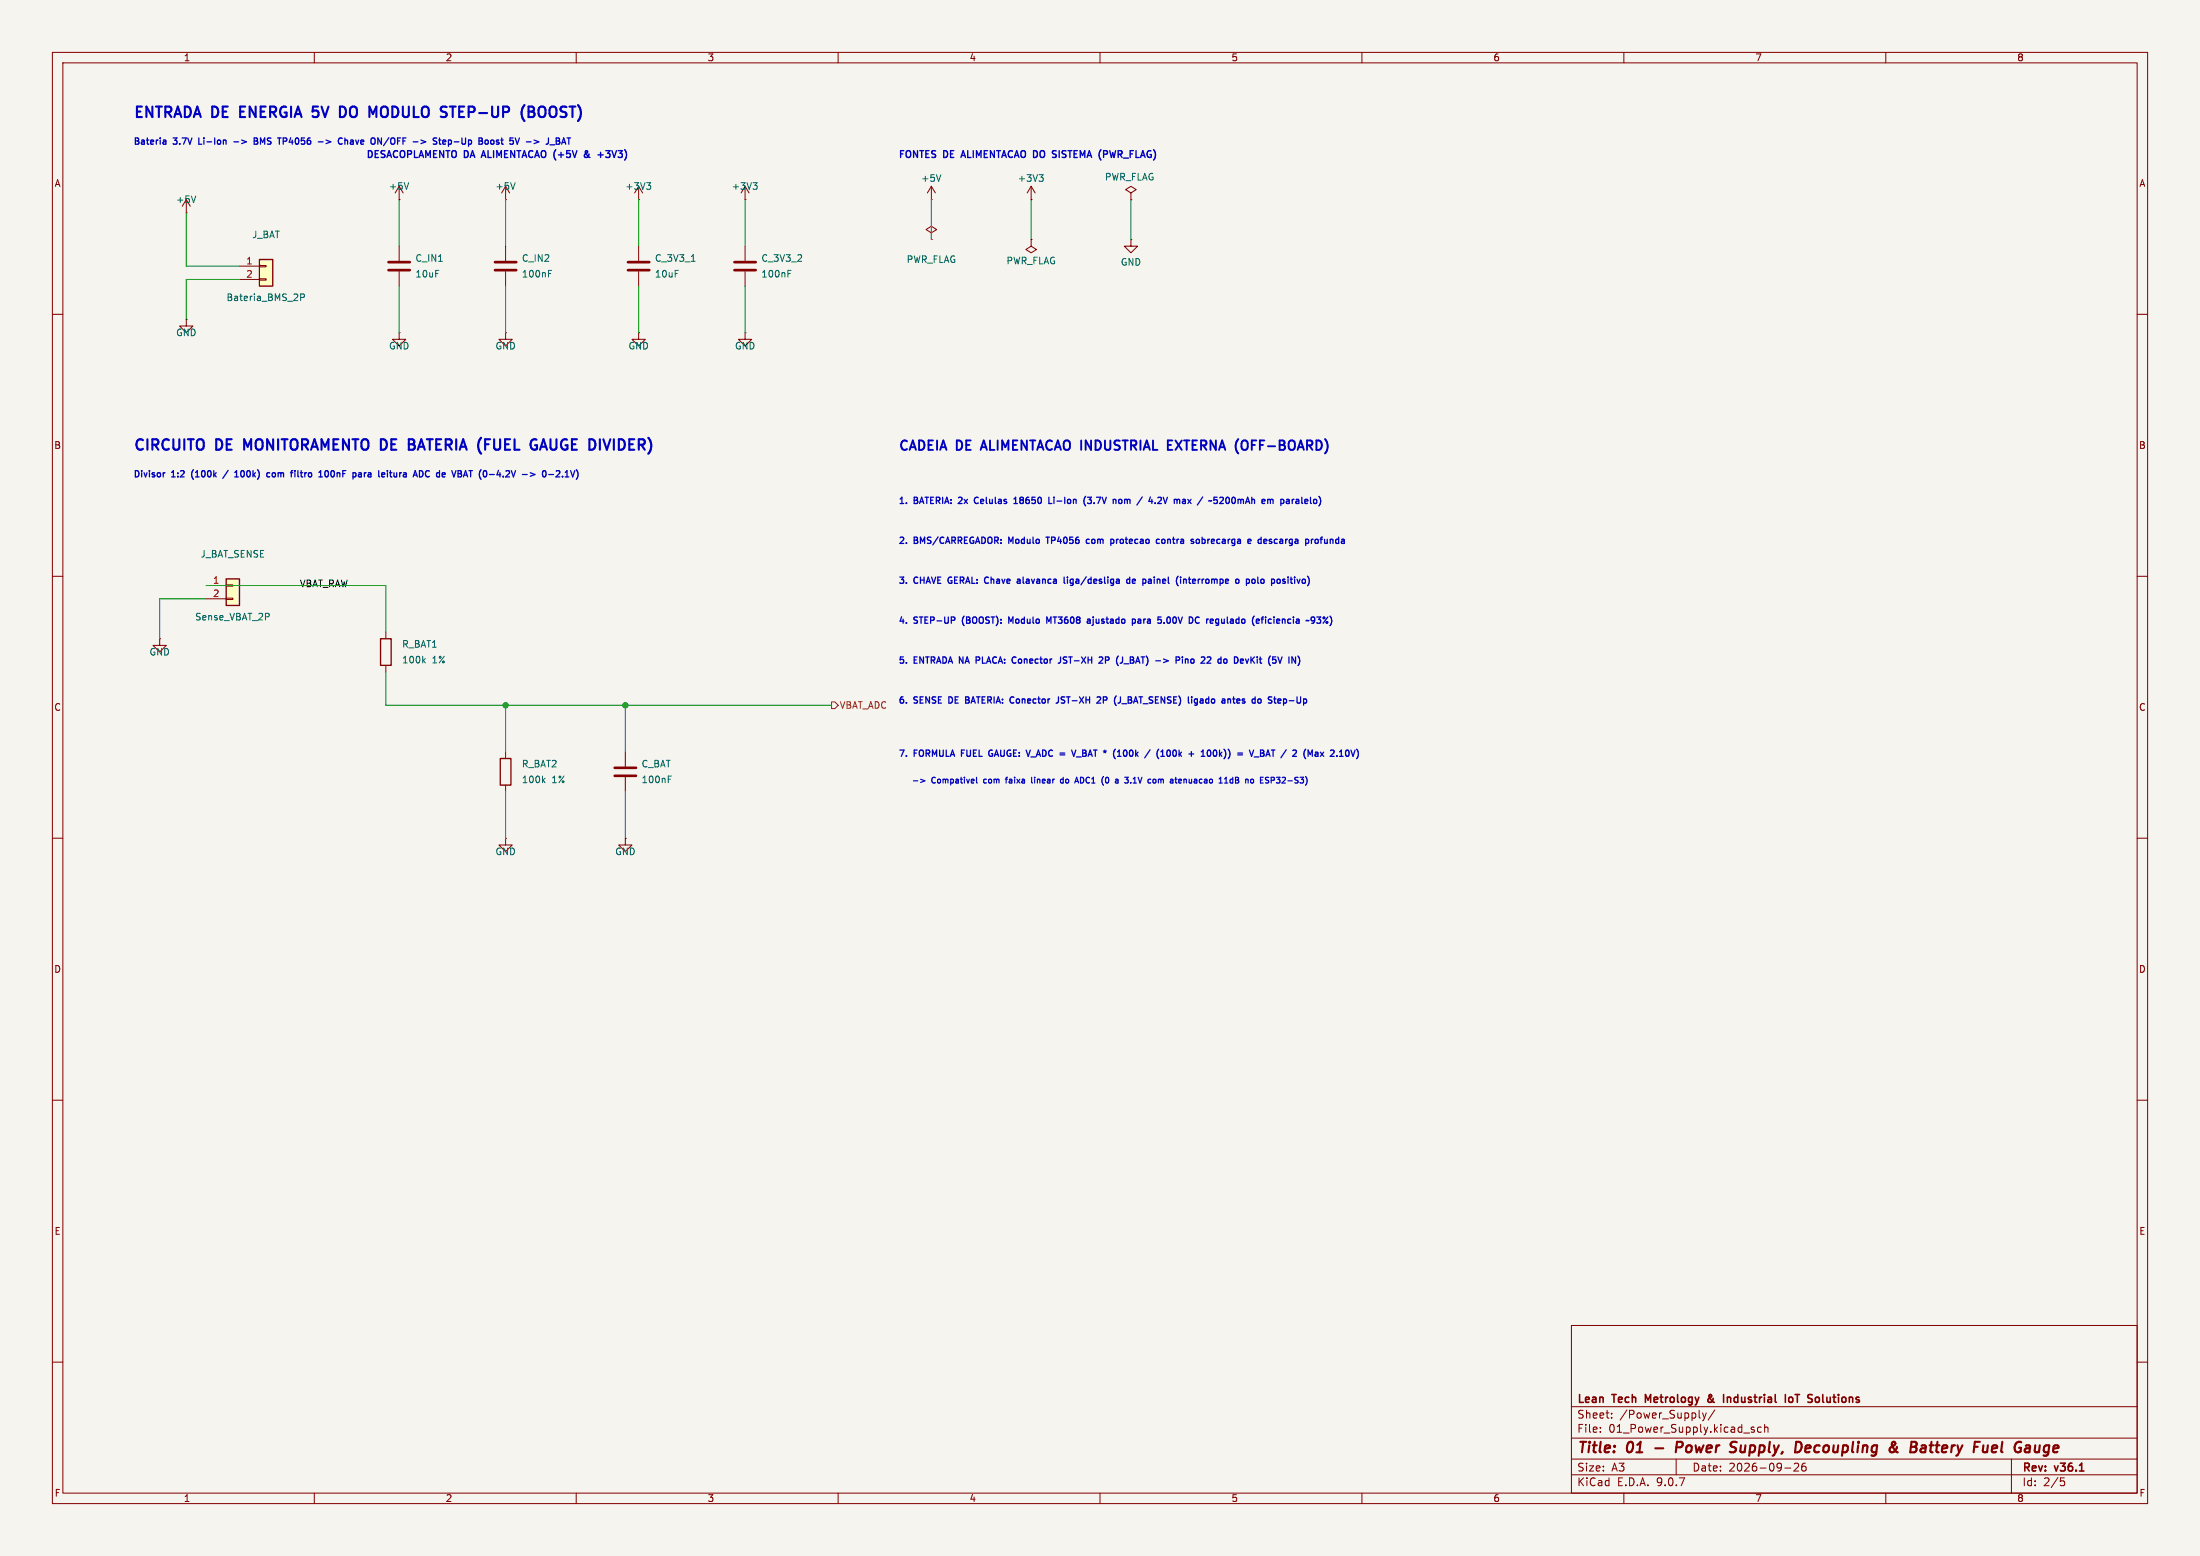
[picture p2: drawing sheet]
(kicad_sch
 (version 20250114)
 (generator "eeschema")
 (generator_version "9.0")
 (paper "A3")
 (title_block
  (title "01 - Power Supply, Decoupling & Battery Fuel Gauge")
  (date "2026-09-26")
  (rev "v36.1")
  (company "Lean Tech Metrology & Industrial IoT Solutions"))
 (lib_symbols
  (symbol "Connector_Generic:Conn_01x02"
   (pin_names
    (offset 1.016) (hide yes)) (exclude_from_sim no) (in_bom yes) (on_board yes)
   (property "Reference" "J" (at 0 2.54 0) (effects (font (size 1.27 1.27))))
   (property "Value" "Conn_01x02" (at 0 -5.08 0) (effects (font (size 1.27 1.27))))
   (property "Footprint" "" (at 0 0 0) (effects (font (size 1.27 1.27)) (hide yes)))
   (property "Datasheet" "~" (at 0 0 0) (effects (font (size 1.27 1.27)) (hide yes)))
   (property "Description" "Generic connector, single row, 01x02, script generated (kicad-library-utils/schlib/autogen/connector/)" (at 0 0 0) (effects (font (size 1.27 1.27)) (hide yes)))
   (symbol "Conn_01x02_1_1"
    (rectangle (start -1.27 1.27) (end 1.27 -3.81) (stroke (width 0.254) (type default)) (fill (type background)))
    (rectangle (start -1.27 0.127) (end 0 -0.127) (stroke (width 0.1524) (type default)) (fill (type none)))
    (rectangle (start -1.27 -2.413) (end 0 -2.667) (stroke (width 0.1524) (type default)) (fill (type none)))
    (pin passive line (at -5.08 0 0) (length 3.81) (name "Pin_1" (effects (font (size 1.27 1.27)))) (number "1" (effects (font (size 1.27 1.27)))))
    (pin passive line (at -5.08 -2.54 0) (length 3.81) (name "Pin_2" (effects (font (size 1.27 1.27)))) (number "2" (effects (font (size 1.27 1.27))))))
   (embedded_fonts no))
  (symbol "Device:C"
   (pin_numbers (hide yes))
   (pin_names
    (offset 0.254)) (exclude_from_sim no) (in_bom yes) (on_board yes)
   (property "Reference" "C" (at 0.635 2.54 0) (effects (font (size 1.27 1.27)) (justify left)))
   (property "Value" "C" (at 0.635 -2.54 0) (effects (font (size 1.27 1.27)) (justify left)))
   (property "Footprint" "" (at 0.9652 -3.81 0) (effects (font (size 1.27 1.27)) (hide yes)))
   (property "Datasheet" "~" (at 0 0 0) (effects (font (size 1.27 1.27)) (hide yes)))
   (property "Description" "Unpolarized capacitor" (at 0 0 0) (effects (font (size 1.27 1.27)) (hide yes)))
   (symbol "C_0_1"
    (polyline (pts (xy -2.032 0.762) (xy 2.032 0.762)) (stroke (width 0.508) (type default)) (fill (type none)))
    (polyline (pts (xy -2.032 -0.762) (xy 2.032 -0.762)) (stroke (width 0.508) (type default)) (fill (type none))))
   (symbol "C_1_1"
    (pin passive line (at 0 3.81 270) (length 2.794) (name "~" (effects (font (size 1.27 1.27)))) (number "1" (effects (font (size 1.27 1.27)))))
    (pin passive line (at 0 -3.81 90) (length 2.794) (name "~" (effects (font (size 1.27 1.27)))) (number "2" (effects (font (size 1.27 1.27))))))
   (embedded_fonts no))
  (symbol "Device:R"
   (pin_numbers (hide yes))
   (pin_names
    (offset 0)) (exclude_from_sim no) (in_bom yes) (on_board yes)
   (property "Reference" "R" (at 2.032 0 90) (effects (font (size 1.27 1.27))))
   (property "Value" "R" (at 0 0 90) (effects (font (size 1.27 1.27))))
   (property "Footprint" "" (at -1.778 0 90) (effects (font (size 1.27 1.27)) (hide yes)))
   (property "Datasheet" "~" (at 0 0 0) (effects (font (size 1.27 1.27)) (hide yes)))
   (property "Description" "Resistor" (at 0 0 0) (effects (font (size 1.27 1.27)) (hide yes)))
   (symbol "R_0_1"
    (rectangle (start -1.016 -2.54) (end 1.016 2.54) (stroke (width 0.254) (type default)) (fill (type none))))
   (symbol "R_1_1"
    (pin passive line (at 0 3.81 270) (length 1.27) (name "~" (effects (font (size 1.27 1.27)))) (number "1" (effects (font (size 1.27 1.27)))))
    (pin passive line (at 0 -3.81 90) (length 1.27) (name "~" (effects (font (size 1.27 1.27)))) (number "2" (effects (font (size 1.27 1.27))))))
   (embedded_fonts no))
  (symbol "power:+3V3"
   (power)
   (pin_numbers (hide yes))
   (pin_names
    (offset 0) (hide yes)) (exclude_from_sim no) (in_bom yes) (on_board yes)
   (property "Reference" "#PWR" (at 0 -3.81 0) (effects (font (size 1.27 1.27)) (hide yes)))
   (property "Value" "+3V3" (at 0 3.556 0) (effects (font (size 1.27 1.27))))
   (property "Footprint" "" (at 0 0 0) (effects (font (size 1.27 1.27)) (hide yes)))
   (property "Datasheet" "" (at 0 0 0) (effects (font (size 1.27 1.27)) (hide yes)))
   (property "Description" "Power symbol creates a global label with name \"+3V3\"" (at 0 0 0) (effects (font (size 1.27 1.27)) (hide yes)))
   (symbol "+3V3_0_1"
    (polyline (pts (xy -0.762 1.27) (xy 0 2.54)) (stroke (width 0) (type default)) (fill (type none)))
    (polyline (pts (xy 0 2.54) (xy 0.762 1.27)) (stroke (width 0) (type default)) (fill (type none)))
    (polyline (pts (xy 0 0) (xy 0 2.54)) (stroke (width 0) (type default)) (fill (type none))))
   (symbol "+3V3_1_1"
    (pin power_in line (at 0 0 90) (length 0) (name "~" (effects (font (size 1.27 1.27)))) (number "1" (effects (font (size 1.27 1.27))))))
   (embedded_fonts no))
  (symbol "power:+5V"
   (power)
   (pin_numbers (hide yes))
   (pin_names
    (offset 0) (hide yes)) (exclude_from_sim no) (in_bom yes) (on_board yes)
   (property "Reference" "#PWR" (at 0 -3.81 0) (effects (font (size 1.27 1.27)) (hide yes)))
   (property "Value" "+5V" (at 0 3.556 0) (effects (font (size 1.27 1.27))))
   (property "Footprint" "" (at 0 0 0) (effects (font (size 1.27 1.27)) (hide yes)))
   (property "Datasheet" "" (at 0 0 0) (effects (font (size 1.27 1.27)) (hide yes)))
   (property "Description" "Power symbol creates a global label with name \"+5V\"" (at 0 0 0) (effects (font (size 1.27 1.27)) (hide yes)))
   (symbol "+5V_0_1"
    (polyline (pts (xy -0.762 1.27) (xy 0 2.54)) (stroke (width 0) (type default)) (fill (type none)))
    (polyline (pts (xy 0 2.54) (xy 0.762 1.27)) (stroke (width 0) (type default)) (fill (type none)))
    (polyline (pts (xy 0 0) (xy 0 2.54)) (stroke (width 0) (type default)) (fill (type none))))
   (symbol "+5V_1_1"
    (pin power_in line (at 0 0 90) (length 0) (name "~" (effects (font (size 1.27 1.27)))) (number "1" (effects (font (size 1.27 1.27))))))
   (embedded_fonts no))
  (symbol "power:GND"
   (power)
   (pin_numbers (hide yes))
   (pin_names
    (offset 0) (hide yes)) (exclude_from_sim no) (in_bom yes) (on_board yes)
   (property "Reference" "#PWR" (at 0 -6.35 0) (effects (font (size 1.27 1.27)) (hide yes)))
   (property "Value" "GND" (at 0 -3.81 0) (effects (font (size 1.27 1.27))))
   (property "Footprint" "" (at 0 0 0) (effects (font (size 1.27 1.27)) (hide yes)))
   (property "Datasheet" "" (at 0 0 0) (effects (font (size 1.27 1.27)) (hide yes)))
   (property "Description" "Power symbol creates a global label with name \"GND\" , ground" (at 0 0 0) (effects (font (size 1.27 1.27)) (hide yes)))
   (symbol "GND_0_1"
    (polyline (pts (xy 0 0) (xy 0 -1.27) (xy 1.27 -1.27) (xy 0 -2.54) (xy -1.27 -1.27) (xy 0 -1.27)) (stroke (width 0) (type default)) (fill (type none))))
   (symbol "GND_1_1"
    (pin power_in line (at 0 0 270) (length 0) (name "~" (effects (font (size 1.27 1.27)))) (number "1" (effects (font (size 1.27 1.27))))))
   (embedded_fonts no))
  (symbol "power:PWR_FLAG"
   (power)
   (pin_numbers (hide yes))
   (pin_names
    (offset 0) (hide yes)) (exclude_from_sim no) (in_bom yes) (on_board yes)
   (property "Reference" "#FLG" (at 0 1.905 0) (effects (font (size 1.27 1.27)) (hide yes)))
   (property "Value" "PWR_FLAG" (at 0 3.81 0) (effects (font (size 1.27 1.27))))
   (property "Footprint" "" (at 0 0 0) (effects (font (size 1.27 1.27)) (hide yes)))
   (property "Datasheet" "~" (at 0 0 0) (effects (font (size 1.27 1.27)) (hide yes)))
   (property "Description" "Special symbol for telling ERC where power comes from" (at 0 0 0) (effects (font (size 1.27 1.27)) (hide yes)))
   (symbol "PWR_FLAG_0_0"
    (pin power_out line (at 0 0 90) (length 0) (name "~" (effects (font (size 1.27 1.27)))) (number "1" (effects (font (size 1.27 1.27))))))
   (symbol "PWR_FLAG_0_1"
    (polyline (pts (xy 0 0) (xy 0 1.27) (xy -1.016 1.905) (xy 0 2.54) (xy 1.016 1.905) (xy 0 1.27)) (stroke (width 0) (type default)) (fill (type none))))
   (embedded_fonts no)))
 (text "   -> Compativel com faixa linear do ADC1 (0 a 3.1V com atenuacao 11dB no ESP32-S3)"
  (exclude_from_sim no)
  (at 171.45 149.86 0)
  (effects (font (size 1.1 1.1)
    (bold yes)) (justify left bottom)))
 (text "6. SENSE DE BATERIA: Conector JST-XH 2P (J_BAT_SENSE) ligado antes do Step-Up"
  (exclude_from_sim no)
  (at 171.45 134.62 0)
  (effects (font (size 1.2 1.2)
    (bold yes)) (justify left bottom)))
 (text "Bateria 3.7V Li-Ion -> BMS TP4056 -> Chave ON/OFF -> Step-Up Boost 5V -> J_BAT"
  (exclude_from_sim no)
  (at 25.4 27.94 0)
  (effects (font (size 1.2 1.2)
    (bold yes)) (justify left bottom)))
 (text "7. FORMULA FUEL GAUGE: V_ADC = V_BAT * (100k / (100k + 100k)) = V_BAT / 2 (Max 2.10V)"
  (exclude_from_sim no)
  (at 171.45 144.78 0)
  (effects (font (size 1.2 1.2)
    (bold yes)) (justify left bottom)))
 (text "CADEIA DE ALIMENTACAO INDUSTRIAL EXTERNA (OFF-BOARD)"
  (exclude_from_sim no)
  (at 171.45 86.36 0)
  (effects (font (size 1.8 1.8)
    (bold yes)) (justify left bottom)))
 (text "FONTES DE ALIMENTACAO DO SISTEMA (PWR_FLAG)"
  (exclude_from_sim no)
  (at 171.45 30.48 0)
  (effects (font (size 1.3 1.3)
    (bold yes)) (justify left bottom)))
 (text "ENTRADA DE ENERGIA 5V DO MODULO STEP-UP (BOOST)"
  (exclude_from_sim no)
  (at 25.4 22.86 0)
  (effects (font (size 2 2)
    (bold yes)) (justify left bottom)))
 (text "1. BATERIA: 2x Celulas 18650 Li-Ion (3.7V nom / 4.2V max / ~5200mAh em paralelo)"
  (exclude_from_sim no)
  (at 171.45 96.52 0)
  (effects (font (size 1.2 1.2)
    (bold yes)) (justify left bottom)))
 (text "DESACOPLAMENTO DA ALIMENTACAO (+5V & +3V3)"
  (exclude_from_sim no)
  (at 69.85 30.48 0)
  (effects (font (size 1.3 1.3)
    (bold yes)) (justify left bottom)))
 (text "CIRCUITO DE MONITORAMENTO DE BATERIA (FUEL GAUGE DIVIDER)"
  (exclude_from_sim no)
  (at 25.4 86.36 0)
  (effects (font (size 2 2)
    (bold yes)) (justify left bottom)))
 (text "2. BMS/CARREGADOR: Modulo TP4056 com protecao contra sobrecarga e descarga profunda"
  (exclude_from_sim no)
  (at 171.45 104.14 0)
  (effects (font (size 1.2 1.2)
    (bold yes)) (justify left bottom)))
 (text "4. STEP-UP (BOOST): Modulo MT3608 ajustado para 5.00V DC regulado (eficiencia ~93%)"
  (exclude_from_sim no)
  (at 171.45 119.38 0)
  (effects (font (size 1.2 1.2)
    (bold yes)) (justify left bottom)))
 (text "3. CHAVE GERAL: Chave alavanca liga/desliga de painel (interrompe o polo positivo)"
  (exclude_from_sim no)
  (at 171.45 111.76 0)
  (effects (font (size 1.2 1.2)
    (bold yes)) (justify left bottom)))
 (text "5. ENTRADA NA PLACA: Conector JST-XH 2P (J_BAT) -> Pino 22 do DevKit (5V IN)"
  (exclude_from_sim no)
  (at 171.45 127 0)
  (effects (font (size 1.2 1.2)
    (bold yes)) (justify left bottom)))
 (text "Divisor 1:2 (100k / 100k) com filtro 100nF para leitura ADC de VBAT (0-4.2V -> 0-2.1V)"
  (exclude_from_sim no)
  (at 25.4 91.44 0)
  (effects (font (size 1.2 1.2)
    (bold yes)) (justify left bottom)))
 (junction
  (at 96.52 134.62)
  (diameter 1)
  (color 0 0 0 0))
 (junction
  (at 119.38 134.62)
  (diameter 1)
  (color 0 0 0 0))
 (wire
  (pts (xy 73.66 128.27) (xy 73.66 134.62))
  (stroke (width 0) (type default)))
 (wire
  (pts (xy 73.66 134.62) (xy 96.52 134.62))
  (stroke (width 0) (type default)))
 (wire
  (pts (xy 96.52 134.62) (xy 119.38 134.62))
  (stroke (width 0) (type default)))
 (wire
  (pts (xy 76.2 46.99) (xy 76.2 38.1))
  (stroke (width 0) (type default)))
 (wire
  (pts (xy 35.56 53.34) (xy 35.56 60.96))
  (stroke (width 0) (type default)))
 (wire
  (pts (xy 39.37 114.3) (xy 30.48 114.3))
  (stroke (width 0) (type default)))
 (wire
  (pts (xy 45.72 50.8) (xy 35.56 50.8))
  (stroke (width 0) (type default)))
 (wire
  (pts (xy 142.24 54.61) (xy 142.24 63.5))
  (stroke (width 0) (type default)))
 (wire
  (pts (xy 35.56 50.8) (xy 35.56 40.64))
  (stroke (width 0) (type default)))
 (wire
  (pts (xy 121.92 54.61) (xy 121.92 63.5))
  (stroke (width 0) (type default)))
 (wire
  (pts (xy 96.52 46.99) (xy 96.52 38.1))
  (stroke (width 0) (type default)))
 (wire
  (pts (xy 73.66 111.76) (xy 73.66 120.65))
  (stroke (width 0) (type default)))
 (wire
  (pts (xy 119.38 134.62) (xy 158.75 134.62))
  (stroke (width 0) (type default)))
 (wire
  (pts (xy 30.48 114.3) (xy 30.48 121.92))
  (stroke (width 0) (type default)))
 (wire
  (pts (xy 119.38 134.62) (xy 119.38 143.51))
  (stroke (width 0) (type default)))
 (wire
  (pts (xy 96.52 151.13) (xy 96.52 160.02))
  (stroke (width 0) (type default)))
 (wire
  (pts (xy 96.52 54.61) (xy 96.52 63.5))
  (stroke (width 0) (type default)))
 (wire
  (pts (xy 196.85 38.1) (xy 196.85 45.72))
  (stroke (width 0) (type default)))
 (wire
  (pts (xy 45.72 53.34) (xy 35.56 53.34))
  (stroke (width 0) (type default)))
 (wire
  (pts (xy 215.9 38.1) (xy 215.9 45.72))
  (stroke (width 0) (type default)))
 (wire
  (pts (xy 119.38 151.13) (xy 119.38 160.02))
  (stroke (width 0) (type default)))
 (wire
  (pts (xy 76.2 54.61) (xy 76.2 63.5))
  (stroke (width 0) (type default)))
 (wire
  (pts (xy 142.24 46.99) (xy 142.24 38.1))
  (stroke (width 0) (type default)))
 (wire
  (pts (xy 177.8 38.1) (xy 177.8 45.72))
  (stroke (width 0) (type default)))
 (wire
  (pts (xy 39.37 111.76) (xy 73.66 111.76))
  (stroke (width 0) (type default)))
 (wire
  (pts (xy 121.92 46.99) (xy 121.92 38.1))
  (stroke (width 0) (type default)))
 (wire
  (pts (xy 96.52 134.62) (xy 96.52 143.51))
  (stroke (width 0) (type default)))
 (label "VBAT_RAW"
  (at 57.15 111.76 0)
  (effects (font (size 1.27 1.27)) (justify left)))
 (hierarchical_label "VBAT_ADC"
  (shape output)
  (at 158.75 134.62 0)
  (effects (font (size 1.27 1.27)) (justify left)))
 (symbol
  (lib_id "Connector_Generic:Conn_01x02")
  (at 50.8 50.8 0)
  (unit 1)
  (exclude_from_sim no)
  (in_bom yes)
  (on_board yes)
  (dnp no)
  (property "Reference" "J_BAT" (at 50.8 44.8 0) (effects (font (size 1.27 1.27))))
  (property "Value" "Bateria_BMS_2P" (at 50.8 56.8 0) (effects (font (size 1.27 1.27))))
  (property "Footprint" "Connector_JST:JST_XH_B2B-XH-A_1x02_P2.50mm_Vertical" (at 50.8 50.8 0) (effects (font (size 1.27 1.27)) (hide yes)))
  (property "Datasheet" "~" (at 50.8 50.8 0) (effects (font (size 1.27 1.27)) (hide yes)))
  (property "Description" "Conector de alimentacao principal 5V DC proveniente do Step-Up" (at 50.8 50.8 0) (effects (font (size 1.27 1.27)) (hide yes)))
  (pin "2")
  (pin "1")
  (instances (project "amemiya_carrier_board" (path "" (reference "J_BAT") (unit 1))) (project "01_Power_Supply" (path "" (reference "J_BAT") (unit 1)))))
 (symbol
  (lib_id "power:+5V")
  (at 96.52 38.1 0)
  (unit 1)
  (exclude_from_sim no)
  (in_bom yes)
  (on_board yes)
  (dnp no)
  (property "Reference" "#PWR?" (at 96.52 38.1 0) (effects (font (size 1.27 1.27)) (hide yes)))
  (property "Value" "+5V" (at 96.52 35.56 0) (effects (font (size 1.27 1.27))))
  (property "Footprint" "" (at 96.52 38.1 0) (effects (font (size 1.27 1.27)) (hide yes)))
  (property "Datasheet" "" (at 96.52 38.1 0) (effects (font (size 1.27 1.27)) (hide yes)))
  (property "Description" "" (at 96.52 38.1 0) (effects (font (size 1.27 1.27)) (hide yes)))
  (pin "1")
  (instances (project "01_Power_Supply" (path "" (reference "#PWR?") (unit 1)))))
 (symbol
  (lib_id "power:GND")
  (at 142.24 63.5 0)
  (unit 1)
  (exclude_from_sim no)
  (in_bom yes)
  (on_board yes)
  (dnp no)
  (property "Reference" "#PWR?" (at 142.24 63.5 0) (effects (font (size 1.27 1.27)) (hide yes)))
  (property "Value" "GND" (at 142.24 66.04 0) (effects (font (size 1.27 1.27))))
  (property "Footprint" "" (at 142.24 63.5 0) (effects (font (size 1.27 1.27)) (hide yes)))
  (property "Datasheet" "" (at 142.24 63.5 0) (effects (font (size 1.27 1.27)) (hide yes)))
  (property "Description" "" (at 142.24 63.5 0) (effects (font (size 1.27 1.27)) (hide yes)))
  (pin "1")
  (instances (project "01_Power_Supply" (path "" (reference "#PWR?") (unit 1)))))
 (symbol
  (lib_id "Device:C")
  (at 121.92 50.8 0)
  (unit 1)
  (exclude_from_sim no)
  (in_bom yes)
  (on_board yes)
  (dnp no)
  (property "Reference" "C_3V31" (at 124.92 49.3 0) (effects (font (size 1.27 1.27)) (justify left)))
  (property "Value" "10uF" (at 124.92 52.3 0) (effects (font (size 1.27 1.27)) (justify left)))
  (property "Footprint" "Capacitor_THT:CP_Radial_D5.0mm_P2.50mm" (at 121.92 50.8 0) (effects (font (size 1.27 1.27)) (hide yes)))
  (property "Datasheet" "~" (at 121.92 50.8 0) (effects (font (size 1.27 1.27)) (hide yes)))
  (property "Description" "" (at 121.92 50.8 0) (effects (font (size 1.27 1.27)) (hide yes)))
  (pin "2")
  (pin "1")
  (instances (project "amemiya_carrier_board" (path "" (reference "C_3V3_1") (unit 1))) (project "01_Power_Supply" (path "" (reference "C_3V31") (unit 1)))))
 (symbol
  (lib_id "power:GND")
  (at 121.92 63.5 0)
  (unit 1)
  (exclude_from_sim no)
  (in_bom yes)
  (on_board yes)
  (dnp no)
  (property "Reference" "#PWR?" (at 121.92 63.5 0) (effects (font (size 1.27 1.27)) (hide yes)))
  (property "Value" "GND" (at 121.92 66.04 0) (effects (font (size 1.27 1.27))))
  (property "Footprint" "" (at 121.92 63.5 0) (effects (font (size 1.27 1.27)) (hide yes)))
  (property "Datasheet" "" (at 121.92 63.5 0) (effects (font (size 1.27 1.27)) (hide yes)))
  (property "Description" "" (at 121.92 63.5 0) (effects (font (size 1.27 1.27)) (hide yes)))
  (pin "1")
  (instances (project "01_Power_Supply" (path "" (reference "#PWR?") (unit 1)))))
 (symbol
  (lib_id "Device:R")
  (at 73.66 124.46 0)
  (unit 1)
  (exclude_from_sim no)
  (in_bom yes)
  (on_board yes)
  (dnp no)
  (property "Reference" "R_BAT1" (at 76.66 122.96 0) (effects (font (size 1.27 1.27)) (justify left)))
  (property "Value" "100k 1%" (at 76.66 125.96 0) (effects (font (size 1.27 1.27)) (justify left)))
  (property "Footprint" "Resistor_THT:R_Axial_DIN0207_L6.3mm_D2.5mm_P7.62mm_Horizontal" (at 73.66 124.46 0) (effects (font (size 1.27 1.27)) (hide yes)))
  (property "Datasheet" "~" (at 73.66 124.46 0) (effects (font (size 1.27 1.27)) (hide yes)))
  (property "Description" "" (at 73.66 124.46 0) (effects (font (size 1.27 1.27)) (hide yes)))
  (pin "1")
  (pin "2")
  (instances (project "amemiya_carrier_board" (path "" (reference "R_BAT1") (unit 1))) (project "01_Power_Supply" (path "" (reference "R_BAT1") (unit 1)))))
 (symbol
  (lib_id "Device:R")
  (at 96.52 147.32 0)
  (unit 1)
  (exclude_from_sim no)
  (in_bom yes)
  (on_board yes)
  (dnp no)
  (property "Reference" "R_BAT2" (at 99.52 145.82 0) (effects (font (size 1.27 1.27)) (justify left)))
  (property "Value" "100k 1%" (at 99.52 148.82 0) (effects (font (size 1.27 1.27)) (justify left)))
  (property "Footprint" "Resistor_THT:R_Axial_DIN0207_L6.3mm_D2.5mm_P7.62mm_Horizontal" (at 96.52 147.32 0) (effects (font (size 1.27 1.27)) (hide yes)))
  (property "Datasheet" "~" (at 96.52 147.32 0) (effects (font (size 1.27 1.27)) (hide yes)))
  (property "Description" "" (at 96.52 147.32 0) (effects (font (size 1.27 1.27)) (hide yes)))
  (pin "1")
  (pin "2")
  (instances (project "amemiya_carrier_board" (path "" (reference "R_BAT2") (unit 1))) (project "01_Power_Supply" (path "" (reference "R_BAT2") (unit 1)))))
 (symbol
  (lib_id "power:+3V3")
  (at 196.85 38.1 0)
  (unit 1)
  (exclude_from_sim no)
  (in_bom yes)
  (on_board yes)
  (dnp no)
  (property "Reference" "#PWR?" (at 196.85 38.1 0) (effects (font (size 1.27 1.27)) (hide yes)))
  (property "Value" "+3V3" (at 196.85 34.036 0) (effects (font (size 1.27 1.27))))
  (property "Footprint" "" (at 196.85 38.1 0) (effects (font (size 1.27 1.27)) (hide yes)))
  (property "Datasheet" "" (at 196.85 38.1 0) (effects (font (size 1.27 1.27)) (hide yes)))
  (property "Description" "" (at 196.85 38.1 0) (effects (font (size 1.27 1.27)) (hide yes)))
  (pin "1")
  (instances (project "01_Power_Supply" (path "" (reference "#PWR?") (unit 1)))))
 (symbol
  (lib_id "power:GND")
  (at 30.48 121.92 0)
  (unit 1)
  (exclude_from_sim no)
  (in_bom yes)
  (on_board yes)
  (dnp no)
  (property "Reference" "#PWR?" (at 30.48 121.92 0) (effects (font (size 1.27 1.27)) (hide yes)))
  (property "Value" "GND" (at 30.48 124.46 0) (effects (font (size 1.27 1.27))))
  (property "Footprint" "" (at 30.48 121.92 0) (effects (font (size 1.27 1.27)) (hide yes)))
  (property "Datasheet" "" (at 30.48 121.92 0) (effects (font (size 1.27 1.27)) (hide yes)))
  (property "Description" "" (at 30.48 121.92 0) (effects (font (size 1.27 1.27)) (hide yes)))
  (pin "1")
  (instances (project "01_Power_Supply" (path "" (reference "#PWR?") (unit 1)))))
 (symbol
  (lib_id "power:GND")
  (at 35.56 60.96 0)
  (unit 1)
  (exclude_from_sim no)
  (in_bom yes)
  (on_board yes)
  (dnp no)
  (property "Reference" "#PWR?" (at 35.56 60.96 0) (effects (font (size 1.27 1.27)) (hide yes)))
  (property "Value" "GND" (at 35.56 63.5 0) (effects (font (size 1.27 1.27))))
  (property "Footprint" "" (at 35.56 60.96 0) (effects (font (size 1.27 1.27)) (hide yes)))
  (property "Datasheet" "" (at 35.56 60.96 0) (effects (font (size 1.27 1.27)) (hide yes)))
  (property "Description" "" (at 35.56 60.96 0) (effects (font (size 1.27 1.27)) (hide yes)))
  (pin "1")
  (instances (project "01_Power_Supply" (path "" (reference "#PWR?") (unit 1)))))
 (symbol
  (lib_id "power:+3V3")
  (at 121.92 38.1 0)
  (unit 1)
  (exclude_from_sim no)
  (in_bom yes)
  (on_board yes)
  (dnp no)
  (property "Reference" "#PWR?" (at 121.92 38.1 0) (effects (font (size 1.27 1.27)) (hide yes)))
  (property "Value" "+3V3" (at 121.92 35.56 0) (effects (font (size 1.27 1.27))))
  (property "Footprint" "" (at 121.92 38.1 0) (effects (font (size 1.27 1.27)) (hide yes)))
  (property "Datasheet" "" (at 121.92 38.1 0) (effects (font (size 1.27 1.27)) (hide yes)))
  (property "Description" "" (at 121.92 38.1 0) (effects (font (size 1.27 1.27)) (hide yes)))
  (pin "1")
  (instances (project "01_Power_Supply" (path "" (reference "#PWR?") (unit 1)))))
 (symbol
  (lib_id "power:PWR_FLAG")
  (at 196.85 45.72 180)
  (unit 1)
  (exclude_from_sim no)
  (in_bom no)
  (on_board yes)
  (dnp no)
  (property "Reference" "#FLG?" (at 196.85 49.53 0) (effects (font (size 1.27 1.27)) (hide yes)))
  (property "Value" "PWR_FLAG" (at 196.85 49.784 0) (effects (font (size 1.27 1.27))))
  (property "Footprint" "" (at 196.85 45.72 0) (effects (font (size 1.27 1.27)) (hide yes)))
  (property "Datasheet" "~" (at 196.85 45.72 0) (effects (font (size 1.27 1.27)) (hide yes)))
  (property "Description" "" (at 196.85 45.72 0) (effects (font (size 1.27 1.27)) (hide yes)))
  (pin "1")
  (instances (project "amemiya_carrier_board" (path "" (reference "#FLG02") (unit 1))) (project "01_Power_Supply" (path "" (reference "#FLG?") (unit 1)))))
 (symbol
  (lib_id "power:PWR_FLAG")
  (at 215.9 38.1 0)
  (unit 1)
  (exclude_from_sim no)
  (in_bom no)
  (on_board yes)
  (dnp no)
  (property "Reference" "#FLG?" (at 215.9 34.29 0) (effects (font (size 1.27 1.27)) (hide yes)))
  (property "Value" "PWR_FLAG" (at 215.646 33.782 0) (effects (font (size 1.27 1.27))))
  (property "Footprint" "" (at 215.9 38.1 0) (effects (font (size 1.27 1.27)) (hide yes)))
  (property "Datasheet" "~" (at 215.9 38.1 0) (effects (font (size 1.27 1.27)) (hide yes)))
  (property "Description" "" (at 215.9 38.1 0) (effects (font (size 1.27 1.27)) (hide yes)))
  (pin "1")
  (instances (project "amemiya_carrier_board" (path "" (reference "#FLG03") (unit 1))) (project "01_Power_Supply" (path "" (reference "#FLG?") (unit 1)))))
 (symbol
  (lib_id "power:+3V3")
  (at 142.24 38.1 0)
  (unit 1)
  (exclude_from_sim no)
  (in_bom yes)
  (on_board yes)
  (dnp no)
  (property "Reference" "#PWR?" (at 142.24 38.1 0) (effects (font (size 1.27 1.27)) (hide yes)))
  (property "Value" "+3V3" (at 142.24 35.56 0) (effects (font (size 1.27 1.27))))
  (property "Footprint" "" (at 142.24 38.1 0) (effects (font (size 1.27 1.27)) (hide yes)))
  (property "Datasheet" "" (at 142.24 38.1 0) (effects (font (size 1.27 1.27)) (hide yes)))
  (property "Description" "" (at 142.24 38.1 0) (effects (font (size 1.27 1.27)) (hide yes)))
  (pin "1")
  (instances (project "01_Power_Supply" (path "" (reference "#PWR?") (unit 1)))))
 (symbol
  (lib_id "Device:C")
  (at 142.24 50.8 0)
  (unit 1)
  (exclude_from_sim no)
  (in_bom yes)
  (on_board yes)
  (dnp no)
  (property "Reference" "C_3V32" (at 145.24 49.3 0) (effects (font (size 1.27 1.27)) (justify left)))
  (property "Value" "100nF" (at 145.24 52.3 0) (effects (font (size 1.27 1.27)) (justify left)))
  (property "Footprint" "Capacitor_THT:C_Disc_D3.8mm_W2.6mm_P2.50mm" (at 142.24 50.8 0) (effects (font (size 1.27 1.27)) (hide yes)))
  (property "Datasheet" "~" (at 142.24 50.8 0) (effects (font (size 1.27 1.27)) (hide yes)))
  (property "Description" "" (at 142.24 50.8 0) (effects (font (size 1.27 1.27)) (hide yes)))
  (pin "1")
  (pin "2")
  (instances (project "amemiya_carrier_board" (path "" (reference "C_3V3_2") (unit 1))) (project "01_Power_Supply" (path "" (reference "C_3V32") (unit 1)))))
 (symbol
  (lib_id "Connector_Generic:Conn_01x02")
  (at 44.45 111.76 0)
  (unit 1)
  (exclude_from_sim no)
  (in_bom yes)
  (on_board yes)
  (dnp no)
  (property "Reference" "J_BAT_SENSE" (at 44.45 105.76 0) (effects (font (size 1.27 1.27))))
  (property "Value" "Sense_VBAT_2P" (at 44.45 117.76 0) (effects (font (size 1.27 1.27))))
  (property "Footprint" "Connector_JST:JST_XH_B2B-XH-A_1x02_P2.50mm_Vertical" (at 44.45 111.76 0) (effects (font (size 1.27 1.27)) (hide yes)))
  (property "Datasheet" "~" (at 44.45 111.76 0) (effects (font (size 1.27 1.27)) (hide yes)))
  (property "Description" "Leitura direta da tensao antes do Step-Up" (at 44.45 111.76 0) (effects (font (size 1.27 1.27)) (hide yes)))
  (pin "1")
  (pin "2")
  (instances (project "amemiya_carrier_board" (path "" (reference "J_BAT_SENSE") (unit 1))) (project "01_Power_Supply" (path "" (reference "J_BAT_SENSE") (unit 1)))))
 (symbol
  (lib_id "Device:C")
  (at 96.52 50.8 0)
  (unit 1)
  (exclude_from_sim no)
  (in_bom yes)
  (on_board yes)
  (dnp no)
  (property "Reference" "C_IN1" (at 99.52 49.3 0) (effects (font (size 1.27 1.27)) (justify left)))
  (property "Value" "100nF" (at 99.52 52.3 0) (effects (font (size 1.27 1.27)) (justify left)))
  (property "Footprint" "Capacitor_THT:CP_Radial_D5.0mm_P2.50mm" (at 96.52 50.8 0) (effects (font (size 1.27 1.27)) (hide yes)))
  (property "Datasheet" "~" (at 96.52 50.8 0) (effects (font (size 1.27 1.27)) (hide yes)))
  (property "Description" "" (at 96.52 50.8 0) (effects (font (size 1.27 1.27)) (hide yes)))
  (pin "2")
  (pin "1")
  (instances (project "amemiya_carrier_board" (path "" (reference "C_IN2") (unit 1))) (project "01_Power_Supply" (path "" (reference "C_IN1") (unit 1)))))
 (symbol
  (lib_id "power:PWR_FLAG")
  (at 177.8 45.72 0)
  (unit 1)
  (exclude_from_sim no)
  (in_bom no)
  (on_board yes)
  (dnp no)
  (property "Reference" "#FLG?" (at 177.8 41.91 0) (effects (font (size 1.27 1.27)) (hide yes)))
  (property "Value" "PWR_FLAG" (at 177.8 49.53 0) (effects (font (size 1.27 1.27))))
  (property "Footprint" "" (at 177.8 45.72 0) (effects (font (size 1.27 1.27)) (hide yes)))
  (property "Datasheet" "~" (at 177.8 45.72 0) (effects (font (size 1.27 1.27)) (hide yes)))
  (property "Description" "" (at 177.8 45.72 0) (effects (font (size 1.27 1.27)) (hide yes)))
  (pin "1")
  (instances (project "amemiya_carrier_board" (path "" (reference "#FLG01") (unit 1))) (project "01_Power_Supply" (path "" (reference "#FLG?") (unit 1)))))
 (symbol
  (lib_id "power:GND")
  (at 96.52 63.5 0)
  (unit 1)
  (exclude_from_sim no)
  (in_bom yes)
  (on_board yes)
  (dnp no)
  (property "Reference" "#PWR?" (at 96.52 63.5 0) (effects (font (size 1.27 1.27)) (hide yes)))
  (property "Value" "GND" (at 96.52 66.04 0) (effects (font (size 1.27 1.27))))
  (property "Footprint" "" (at 96.52 63.5 0) (effects (font (size 1.27 1.27)) (hide yes)))
  (property "Datasheet" "" (at 96.52 63.5 0) (effects (font (size 1.27 1.27)) (hide yes)))
  (property "Description" "" (at 96.52 63.5 0) (effects (font (size 1.27 1.27)) (hide yes)))
  (pin "1")
  (instances (project "01_Power_Supply" (path "" (reference "#PWR?") (unit 1)))))
 (symbol
  (lib_id "Device:C")
  (at 76.2 50.8 0)
  (unit 1)
  (exclude_from_sim no)
  (in_bom yes)
  (on_board yes)
  (dnp no)
  (property "Reference" "C_IN2" (at 79.2 49.3 0) (effects (font (size 1.27 1.27)) (justify left)))
  (property "Value" "10uF" (at 79.2 52.3 0) (effects (font (size 1.27 1.27)) (justify left)))
  (property "Footprint" "Capacitor_THT:C_Disc_D3.8mm_W2.6mm_P2.50mm" (at 76.2 50.8 0) (effects (font (size 1.27 1.27)) (hide yes)))
  (property "Datasheet" "~" (at 76.2 50.8 0) (effects (font (size 1.27 1.27)) (hide yes)))
  (property "Description" "" (at 76.2 50.8 0) (effects (font (size 1.27 1.27)) (hide yes)))
  (pin "1")
  (pin "2")
  (instances (project "amemiya_carrier_board" (path "" (reference "C_IN1") (unit 1))) (project "01_Power_Supply" (path "" (reference "C_IN2") (unit 1)))))
 (symbol
  (lib_id "power:GND")
  (at 76.2 63.5 0)
  (unit 1)
  (exclude_from_sim no)
  (in_bom yes)
  (on_board yes)
  (dnp no)
  (property "Reference" "#PWR?" (at 76.2 63.5 0) (effects (font (size 1.27 1.27)) (hide yes)))
  (property "Value" "GND" (at 76.2 66.04 0) (effects (font (size 1.27 1.27))))
  (property "Footprint" "" (at 76.2 63.5 0) (effects (font (size 1.27 1.27)) (hide yes)))
  (property "Datasheet" "" (at 76.2 63.5 0) (effects (font (size 1.27 1.27)) (hide yes)))
  (property "Description" "" (at 76.2 63.5 0) (effects (font (size 1.27 1.27)) (hide yes)))
  (pin "1")
  (instances (project "01_Power_Supply" (path "" (reference "#PWR?") (unit 1)))))
 (symbol
  (lib_id "power:GND")
  (at 119.38 160.02 0)
  (unit 1)
  (exclude_from_sim no)
  (in_bom yes)
  (on_board yes)
  (dnp no)
  (property "Reference" "#PWR?" (at 119.38 160.02 0) (effects (font (size 1.27 1.27)) (hide yes)))
  (property "Value" "GND" (at 119.38 162.56 0) (effects (font (size 1.27 1.27))))
  (property "Footprint" "" (at 119.38 160.02 0) (effects (font (size 1.27 1.27)) (hide yes)))
  (property "Datasheet" "" (at 119.38 160.02 0) (effects (font (size 1.27 1.27)) (hide yes)))
  (property "Description" "" (at 119.38 160.02 0) (effects (font (size 1.27 1.27)) (hide yes)))
  (pin "1")
  (instances (project "01_Power_Supply" (path "" (reference "#PWR?") (unit 1)))))
 (symbol
  (lib_id "power:GND")
  (at 96.52 160.02 0)
  (unit 1)
  (exclude_from_sim no)
  (in_bom yes)
  (on_board yes)
  (dnp no)
  (property "Reference" "#PWR?" (at 96.52 160.02 0) (effects (font (size 1.27 1.27)) (hide yes)))
  (property "Value" "GND" (at 96.52 162.56 0) (effects (font (size 1.27 1.27))))
  (property "Footprint" "" (at 96.52 160.02 0) (effects (font (size 1.27 1.27)) (hide yes)))
  (property "Datasheet" "" (at 96.52 160.02 0) (effects (font (size 1.27 1.27)) (hide yes)))
  (property "Description" "" (at 96.52 160.02 0) (effects (font (size 1.27 1.27)) (hide yes)))
  (pin "1")
  (instances (project "01_Power_Supply" (path "" (reference "#PWR?") (unit 1)))))
 (symbol
  (lib_id "power:+5V")
  (at 177.8 38.1 0)
  (unit 1)
  (exclude_from_sim no)
  (in_bom yes)
  (on_board yes)
  (dnp no)
  (property "Reference" "#PWR?" (at 177.8 38.1 0) (effects (font (size 1.27 1.27)) (hide yes)))
  (property "Value" "+5V" (at 177.8 34.036 0) (effects (font (size 1.27 1.27))))
  (property "Footprint" "" (at 177.8 38.1 0) (effects (font (size 1.27 1.27)) (hide yes)))
  (property "Datasheet" "" (at 177.8 38.1 0) (effects (font (size 1.27 1.27)) (hide yes)))
  (property "Description" "" (at 177.8 38.1 0) (effects (font (size 1.27 1.27)) (hide yes)))
  (pin "1")
  (instances (project "01_Power_Supply" (path "" (reference "#PWR?") (unit 1)))))
 (symbol
  (lib_id "Device:C")
  (at 119.38 147.32 0)
  (unit 1)
  (exclude_from_sim no)
  (in_bom yes)
  (on_board yes)
  (dnp no)
  (property "Reference" "C_BAT1" (at 122.38 145.82 0) (effects (font (size 1.27 1.27)) (justify left)))
  (property "Value" "100nF" (at 122.38 148.82 0) (effects (font (size 1.27 1.27)) (justify left)))
  (property "Footprint" "Capacitor_THT:C_Disc_D3.8mm_W2.6mm_P2.50mm" (at 119.38 147.32 0) (effects (font (size 1.27 1.27)) (hide yes)))
  (property "Datasheet" "~" (at 119.38 147.32 0) (effects (font (size 1.27 1.27)) (hide yes)))
  (property "Description" "" (at 119.38 147.32 0) (effects (font (size 1.27 1.27)) (hide yes)))
  (pin "1")
  (pin "2")
  (instances (project "amemiya_carrier_board" (path "" (reference "C_BAT") (unit 1))) (project "01_Power_Supply" (path "" (reference "C_BAT1") (unit 1)))))
 (symbol
  (lib_id "power:+5V")
  (at 35.56 40.64 0)
  (unit 1)
  (exclude_from_sim no)
  (in_bom yes)
  (on_board yes)
  (dnp no)
  (property "Reference" "#PWR?" (at 35.56 40.64 0) (effects (font (size 1.27 1.27)) (hide yes)))
  (property "Value" "+5V" (at 35.56 38.1 0) (effects (font (size 1.27 1.27))))
  (property "Footprint" "" (at 35.56 40.64 0) (effects (font (size 1.27 1.27)) (hide yes)))
  (property "Datasheet" "" (at 35.56 40.64 0) (effects (font (size 1.27 1.27)) (hide yes)))
  (property "Description" "" (at 35.56 40.64 0) (effects (font (size 1.27 1.27)) (hide yes)))
  (pin "1")
  (instances (project "01_Power_Supply" (path "" (reference "#PWR?") (unit 1)))))
 (symbol
  (lib_id "power:GND")
  (at 215.9 45.72 0)
  (unit 1)
  (exclude_from_sim no)
  (in_bom yes)
  (on_board yes)
  (dnp no)
  (property "Reference" "#PWR?" (at 215.9 45.72 0) (effects (font (size 1.27 1.27)) (hide yes)))
  (property "Value" "GND" (at 215.9 50.038 0) (effects (font (size 1.27 1.27))))
  (property "Footprint" "" (at 215.9 45.72 0) (effects (font (size 1.27 1.27)) (hide yes)))
  (property "Datasheet" "" (at 215.9 45.72 0) (effects (font (size 1.27 1.27)) (hide yes)))
  (property "Description" "" (at 215.9 45.72 0) (effects (font (size 1.27 1.27)) (hide yes)))
  (pin "1")
  (instances (project "01_Power_Supply" (path "" (reference "#PWR?") (unit 1)))))
 (symbol
  (lib_id "power:+5V")
  (at 76.2 38.1 0)
  (unit 1)
  (exclude_from_sim no)
  (in_bom yes)
  (on_board yes)
  (dnp no)
  (property "Reference" "#PWR?" (at 76.2 38.1 0) (effects (font (size 1.27 1.27)) (hide yes)))
  (property "Value" "+5V" (at 76.2 35.56 0) (effects (font (size 1.27 1.27))))
  (property "Footprint" "" (at 76.2 38.1 0) (effects (font (size 1.27 1.27)) (hide yes)))
  (property "Datasheet" "" (at 76.2 38.1 0) (effects (font (size 1.27 1.27)) (hide yes)))
  (property "Description" "" (at 76.2 38.1 0) (effects (font (size 1.27 1.27)) (hide yes)))
  (pin "1")
  (instances (project "01_Power_Supply" (path "" (reference "#PWR?") (unit 1)))))
 (sheet_instances
  (path ""
   (page "1")))
 (embedded_fonts no))
